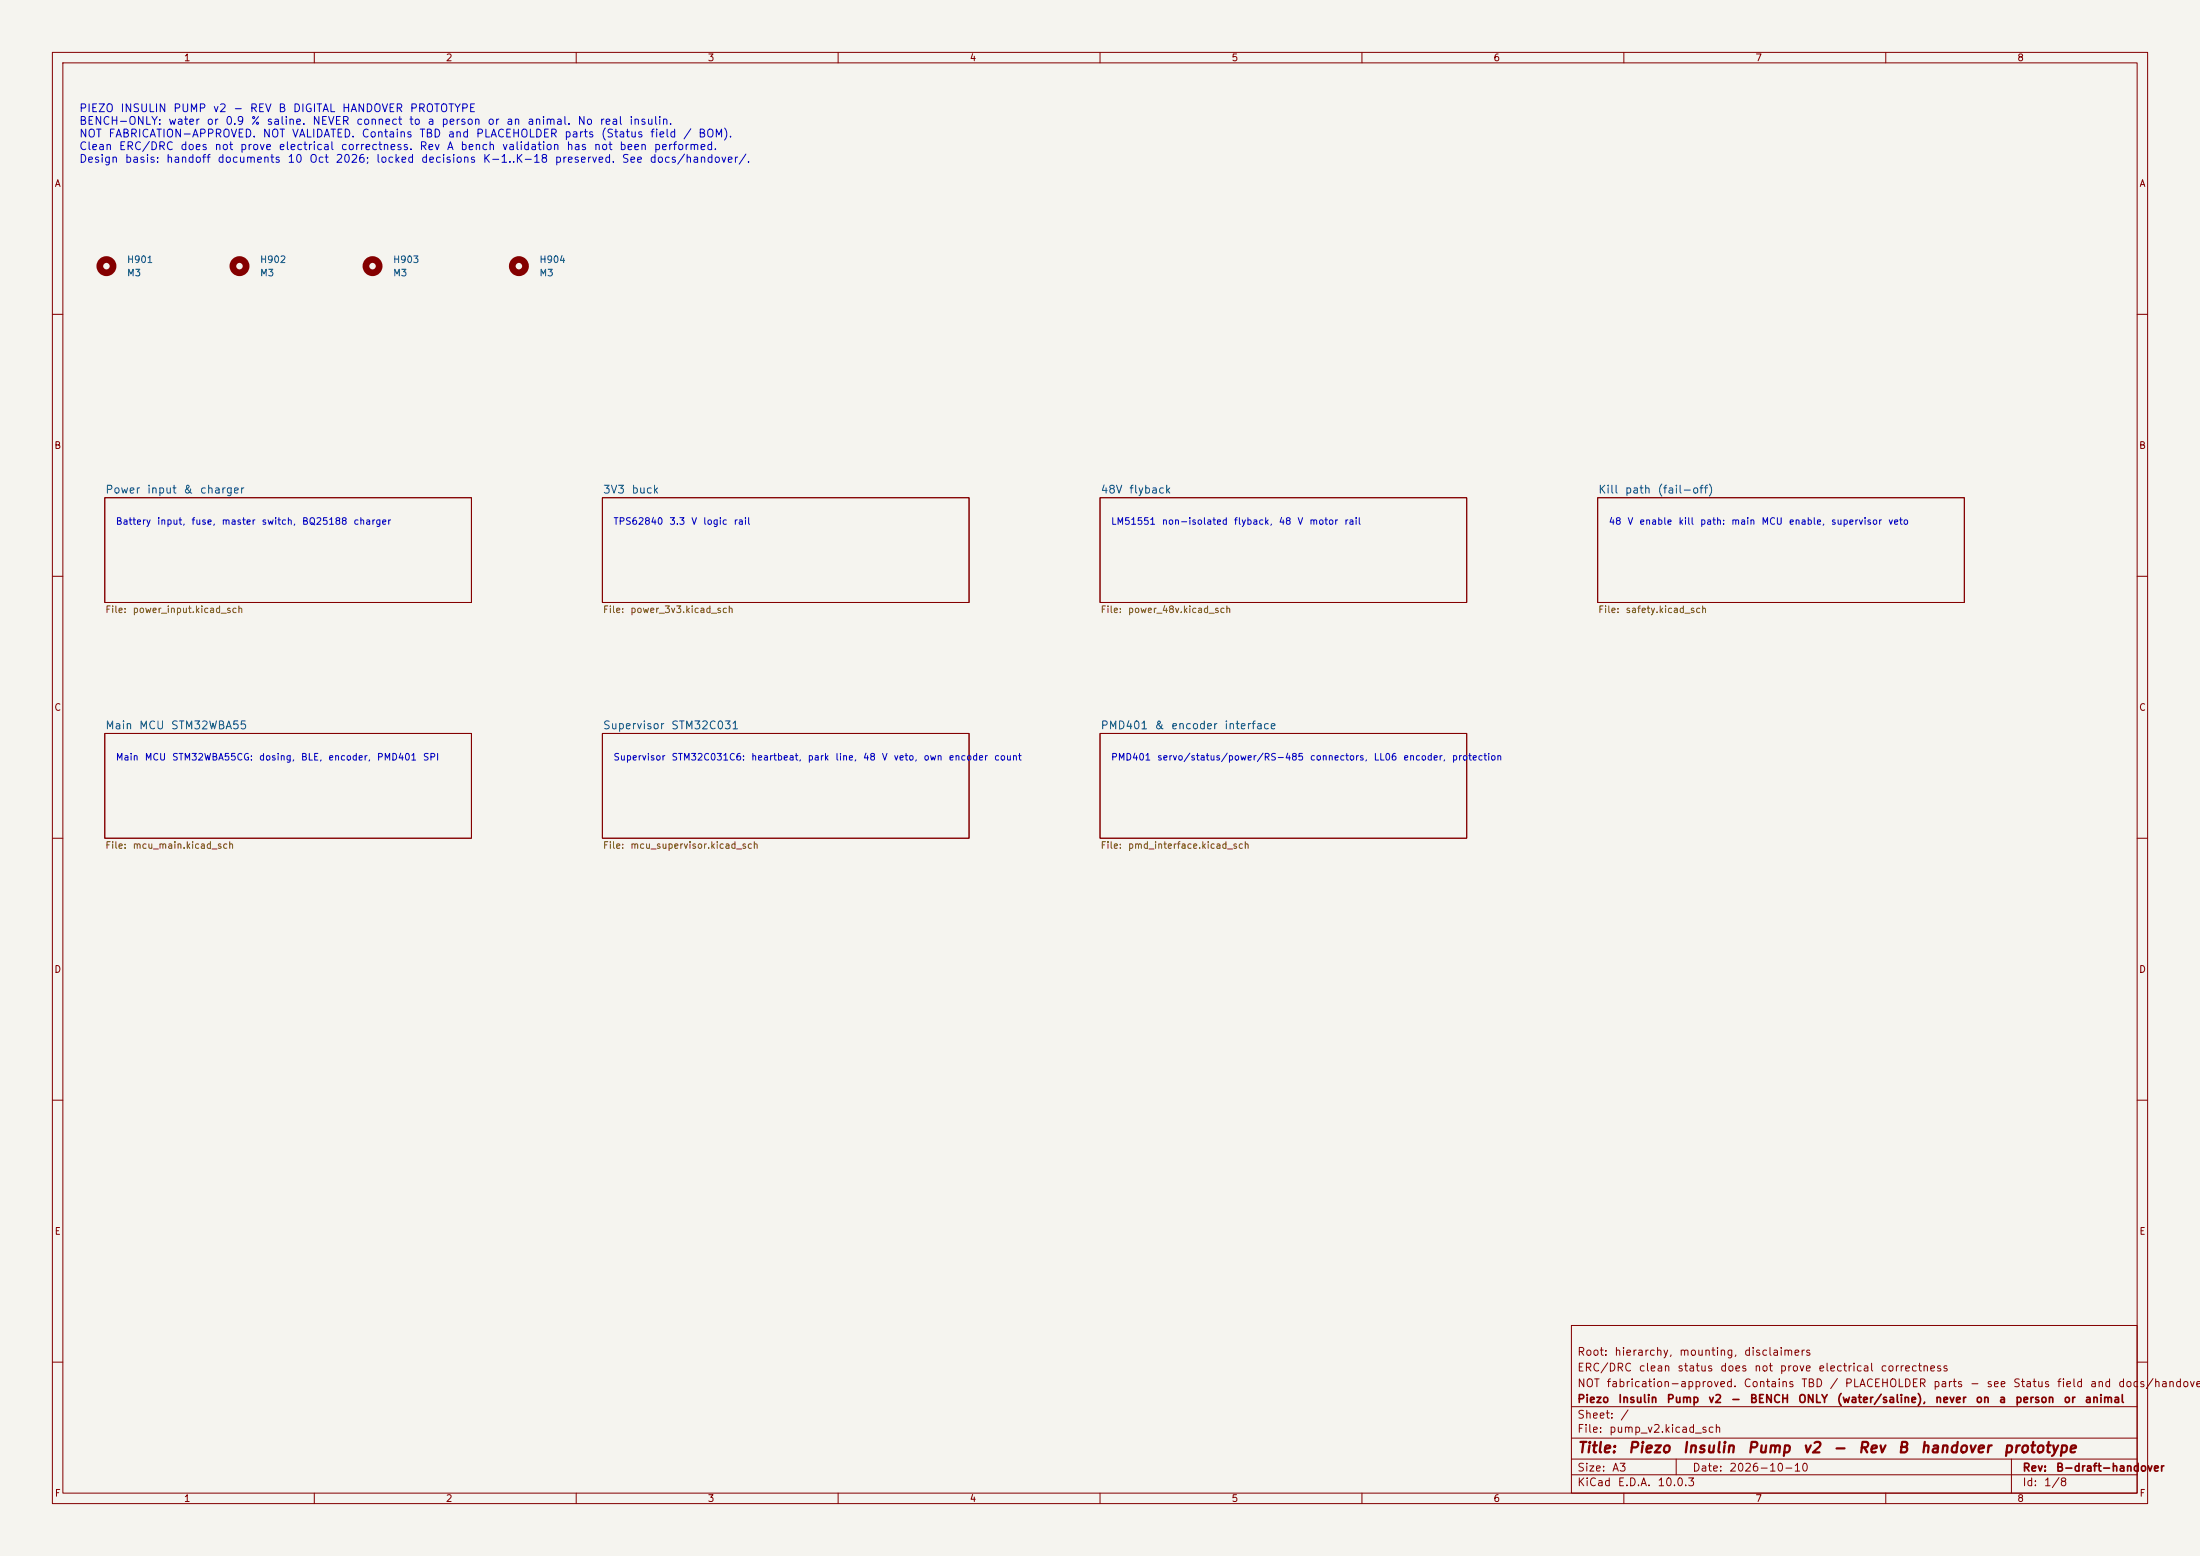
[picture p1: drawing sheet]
<svg xmlns="http://www.w3.org/2000/svg" width="420mm" height="297mm" viewBox="0 0 420 297" stroke-linecap="round" stroke-linejoin="round" font-family="sans-serif">
<path d="M0 0h420v297h-420z" fill="#f5f4ef" stroke="#f5f4ef" stroke-width=".19"/>
<g fill="none" stroke="#840000" stroke-width=".19">
<path d="M10 10h400v277h-400zM12 12h396v273h-396zM60 10v2M110 10v2M160 10v2M210 10v2M260 10v2M310 10v2M360 10v2M10 60h2M408 60h2M20 95h70v20h-70z"/>
<path d="M115 95h70v20h-70zM210 95h70v20h-70zM305 95h70v20h-70zM10 110h2M408 110h2M20 140h70v20h-70zM115 140h70v20h-70zM210 140h70v20h-70zM10 160h2M408 160h2M10 210h2M408 210h2"/>
<path d="M300 253h108v32h-108zM10 260h2M300 278.5h108M300 274.5h108M300 268.5h108M320 278.5v3M384 278.5v6.5M408 260h2M60 285v2M110 285v2M160 285v2M210 285v2"/>
<path d="M260 285v2M300 281.5h108M310 285v2M360 285v2"/>
</g>
<g fill="none" stroke="#840000" stroke-width="1.3">
<circle cx="20.3" cy="50.8" r="1.27"/>
<circle cx="45.7" cy="50.8" r="1.27"/>
<circle cx="71.1" cy="50.8" r="1.27"/>
<circle cx="99.1" cy="50.8" r="1.27"/>
</g>
<g font-size="2" fill="#840000">
<text x="301" y="277.8">Title:</text>
<text x="310.7" y="277.8">Piezo</text>
<text x="321.1" y="277.8">Insulin</text>
<text x="333.4" y="277.8">Pump</text>
<text x="344" y="277.8">v2</text>
<text x="349.8" y="277.8">-</text>
<text x="354.6" y="277.8">Rev</text>
<text x="362.1" y="277.8">B</text>
<text x="366.4" y="277.8">handover</text>
<text x="382.3" y="277.8">prototype</text>
</g>
<g font-size="1.5" fill="#0000c2">
<text x="15" y="21.8">PIEZO</text>
<text x="22.9" y="21.8">INSULIN</text>
<text x="33" y="21.8">PUMP</text>
<text x="40.5" y="21.8">v2</text>
<text x="44.4" y="21.8">-</text>
<text x="47.6" y="21.8">REV</text>
<text x="53" y="21.8">B</text>
<text x="55.8" y="21.8">DIGITAL</text>
<text x="65.2" y="21.8">HANDOVER</text>
<text x="78.1" y="21.8">PROTOTYPE</text>
<text x="15" y="24.2">BENCH-ONLY:</text>
<text x="15" y="26.6">NOT</text>
<text x="15" y="29">Clean</text>
<text x="20.6" y="26.6">FABRICATION-APPROVED.</text>
<text x="22.6" y="29">ERC/DRC</text>
<text x="32" y="24.2">water</text>
<text x="34.3" y="29">does</text>
<text x="39.3" y="24.2">or</text>
<text x="40.8" y="29">not</text>
<text x="42.9" y="24.2">0.9</text>
<text x="45.7" y="29">prove</text>
<text x="47.8" y="24.2">%</text>
<text x="50" y="26.6">NOT</text>
<text x="50.8" y="24.2">saline.</text>
<text x="53.1" y="29">electrical</text>
<text x="55.6" y="26.6">VALIDATED.</text>
<text x="59.5" y="24.2">NEVER</text>
<text x="64.9" y="29">correctness.</text>
<text x="67.9" y="24.2">connect</text>
<text x="68.9" y="26.6">Contains</text>
<text x="78" y="24.2">to</text>
<text x="79.9" y="26.6">TBD</text>
<text x="80" y="29">Rev</text>
<text x="81.5" y="24.2">a</text>
<text x="84.1" y="24.2">person</text>
<text x="85.2" y="29">A</text>
<text x="85.4" y="26.6">and</text>
<text x="87.8" y="29">bench</text>
<text x="90.7" y="26.6">PLACEHOLDER</text>
<text x="92.9" y="24.2">or</text>
<text x="95.7" y="29">validation</text>
<text x="96.5" y="24.2">an</text>
<text x="100.5" y="24.2">animal.</text>
<text x="107.6" y="26.6">parts</text>
<text x="108" y="29">has</text>
<text x="110.1" y="24.2">No</text>
<text x="113.2" y="29">not</text>
<text x="114.4" y="24.2">real</text>
<text x="114.6" y="26.6">(Status</text>
<text x="118.1" y="29">been</text>
<text x="120" y="24.2">insulin.</text>
<text x="124" y="26.6">field</text>
<text x="124.7" y="29">performed.</text>
<text x="130.3" y="26.6">/</text>
<text x="133.2" y="26.6">BOM).</text>
<text x="15" y="31.4">Design</text>
<text x="23.7" y="31.4">basis:</text>
<text x="31.6" y="31.4">handoff</text>
<text x="41.4" y="31.4">documents</text>
<text x="54.8" y="31.4">10</text>
<text x="58.9" y="31.4">Oct</text>
<text x="63.9" y="31.4">2026;</text>
<text x="71.7" y="31.4">locked</text>
<text x="80.3" y="31.4">decisions</text>
<text x="92.1" y="31.4">K-1..K-18</text>
<text x="105.8" y="31.4">preserved.</text>
<text x="118.6" y="31.4">See</text>
<text x="123.9" y="31.4">docs/handover/.</text>
</g>
<g font-size="1.5" fill="#006464">
<text x="20" y="94.6">Power</text>
<text x="27.9" y="94.6">input</text>
<text x="34.9" y="94.6">&amp;</text>
<text x="38" y="94.6">charger</text>
<text x="115" y="94.6">3V3</text>
<text x="120.4" y="94.6">buck</text>
<text x="210" y="94.6">48V</text>
<text x="215.4" y="94.6">flyback</text>
<text x="305" y="94.6">Kill</text>
<text x="310.1" y="94.6">path</text>
<text x="316.3" y="94.6">(fail-off)</text>
<text x="20" y="139.6">Main</text>
<text x="26.4" y="139.6">MCU</text>
<text x="32.5" y="139.6">STM32WBA55</text>
<text x="115" y="139.6">Supervisor</text>
<text x="128" y="139.6">STM32C031</text>
<text x="210" y="139.6">PMD401</text>
<text x="220.3" y="139.6">&amp;</text>
<text x="223.5" y="139.6">encoder</text>
<text x="233.6" y="139.6">interface</text>
</g>
<g font-size="1.5" fill="#840000">
<text x="301" y="262.1">ERC/DRC</text>
<text x="301" y="259.1">Root:</text>
<text x="308.1" y="259.1">hierarchy,</text>
<text x="312.7" y="262.1">clean</text>
<text x="320.1" y="262.1">status</text>
<text x="320.4" y="259.1">mounting,</text>
<text x="328.2" y="262.1">does</text>
<text x="332.8" y="259.1">disclaimers</text>
<text x="334.8" y="262.1">not</text>
<text x="339.6" y="262.1">prove</text>
<text x="347" y="262.1">electrical</text>
<text x="358.9" y="262.1">correctness</text>
<text x="301" y="268.1">Piezo</text>
<text x="301" y="265.1">NOT</text>
<text x="306.6" y="265.1">fabrication-approved.</text>
<text x="308.8" y="268.1">Insulin</text>
<text x="318" y="268.1">Pump</text>
<text x="326" y="268.1">v2</text>
<text x="330.3" y="268.1">-</text>
<text x="332.7" y="265.1">Contains</text>
<text x="333.9" y="268.1">BENCH</text>
<text x="343.2" y="268.1">ONLY</text>
<text x="343.7" y="265.1">TBD</text>
<text x="349.2" y="265.1">/</text>
<text x="350.5" y="268.1">(water/saline),</text>
<text x="352.1" y="265.1">PLACEHOLDER</text>
<text x="368.9" y="265.1">parts</text>
<text x="369.3" y="268.1">never</text>
<text x="375.9" y="265.1">-</text>
<text x="377" y="268.1">on</text>
<text x="379.1" y="265.1">see</text>
<text x="381.5" y="268.1">a</text>
<text x="384.2" y="265.1">Status</text>
<text x="384.6" y="268.1">person</text>
<text x="392.6" y="265.1">field</text>
<text x="393.8" y="268.1">or</text>
<text x="397.9" y="268.1">animal</text>
<text x="398.9" y="265.1">and</text>
<text x="404.2" y="265.1">docs/handover</text>
<text x="301" y="273.8">File:</text>
<text x="301" y="271.1">Sheet:</text>
<text x="307.1" y="273.8">pump_v2.kicad_sch</text>
<text x="309.2" y="271.1">/</text>
<text x="301" y="281.2">Size:</text>
<text x="307.6" y="281.2">A3</text>
<text x="323" y="281.2">Date:</text>
<text x="330" y="281.2">2026-10-10</text>
<text x="386" y="281.2">Rev:</text>
<text x="392.4" y="281.2">B-draft-handover</text>
<text x="301" y="284">KiCad</text>
<text x="308.7" y="284">E.D.A.</text>
<text x="316.3" y="284">10.0.3</text>
<text x="386" y="284">Id:</text>
<text x="390.1" y="284">1/8</text>
</g>
<g font-size="1.3" fill="#840000">
<text x="35" y="12">1</text>
<text x="85" y="12">2</text>
<text x="135" y="12">3</text>
<text x="185" y="12">4</text>
<text x="235" y="12">5</text>
<text x="285" y="12">6</text>
<text x="335" y="12">7</text>
<text x="385" y="12">8</text>
<text x="10.3" y="36">A</text>
<text x="408.3" y="36">A</text>
<text x="10.3" y="86">B</text>
<text x="408.2" y="86">B</text>
<text x="10.3" y="136">C</text>
<text x="408.2" y="136">C</text>
<text x="10.3" y="186">D</text>
<text x="408.2" y="186">D</text>
<text x="10.3" y="236">E</text>
<text x="408.3" y="236">E</text>
<text x="10.3" y="286">F</text>
<text x="35" y="287">1</text>
<text x="85" y="287">2</text>
<text x="135" y="287">3</text>
<text x="185" y="287">4</text>
<text x="235" y="287">5</text>
<text x="285" y="287">6</text>
<text x="335" y="287">7</text>
<text x="385" y="287">8</text>
<text x="408.3" y="286">F</text>
</g>
<g font-size="1.3" fill="#006464">
<text x="24.1" y="53">M3</text>
<text x="24.1" y="50.5">H901</text>
<text x="49.5" y="53">M3</text>
<text x="49.5" y="50.5">H902</text>
<text x="74.9" y="53">M3</text>
<text x="74.9" y="50.5">H903</text>
<text x="102.9" y="53">M3</text>
<text x="102.9" y="50.5">H904</text>
</g>
<g font-size="1.3" fill="#0000c2">
<text x="22" y="100.5">Battery</text>
<text x="29.9" y="100.5">input,</text>
<text x="36.4" y="100.5">fuse,</text>
<text x="42.2" y="100.5">master</text>
<text x="49.8" y="100.5">switch,</text>
<text x="57.5" y="100.5">BQ25188</text>
<text x="67.4" y="100.5">charger</text>
<text x="117" y="100.5">TPS62840</text>
<text x="127.7" y="100.5">3.3</text>
<text x="131.9" y="100.5">V</text>
<text x="134.1" y="100.5">logic</text>
<text x="139.9" y="100.5">rail</text>
<text x="212" y="100.5">LM51551</text>
<text x="221.7" y="100.5">non-isolated</text>
<text x="235.4" y="100.5">flyback,</text>
<text x="244" y="100.5">48</text>
<text x="247.6" y="100.5">V</text>
<text x="249.8" y="100.5">motor</text>
<text x="256.5" y="100.5">rail</text>
<text x="307" y="100.5">48</text>
<text x="310.6" y="100.5">V</text>
<text x="312.8" y="100.5">enable</text>
<text x="320.3" y="100.5">kill</text>
<text x="324.4" y="100.5">path:</text>
<text x="330.4" y="100.5">main</text>
<text x="336.2" y="100.5">MCU</text>
<text x="341.4" y="100.5">enable,</text>
<text x="349.4" y="100.5">supervisor</text>
<text x="360.4" y="100.5">veto</text>
<text x="22" y="145.5">Main</text>
<text x="27.5" y="145.5">MCU</text>
<text x="32.7" y="145.5">STM32WBA55CG:</text>
<text x="49.3" y="145.5">dosing,</text>
<text x="57.3" y="145.5">BLE,</text>
<text x="62.6" y="145.5">encoder,</text>
<text x="71.8" y="145.5">PMD401</text>
<text x="80.6" y="145.5">SPI</text>
<text x="117" y="145.5">Supervisor</text>
<text x="128.1" y="145.5">STM32C031C6:</text>
<text x="143.3" y="145.5">heartbeat,</text>
<text x="154.1" y="145.5">park</text>
<text x="159.4" y="145.5">line,</text>
<text x="164.6" y="145.5">48</text>
<text x="168.2" y="145.5">V</text>
<text x="170.5" y="145.5">veto,</text>
<text x="176.2" y="145.5">own</text>
<text x="181" y="145.5">encoder</text>
<text x="189.7" y="145.5">count</text>
<text x="212" y="145.5">PMD401</text>
<text x="220.8" y="145.5">servo/status/power/RS-485</text>
<text x="250" y="145.5">connectors,</text>
<text x="262.1" y="145.5">LL06</text>
<text x="267.8" y="145.5">encoder,</text>
<text x="277.1" y="145.5">protection</text>
</g>
<g font-size="1.3" fill="#725600">
<text x="20" y="117.3">File:</text>
<text x="25.2" y="117.3">power_input.kicad_sch</text>
<text x="115" y="117.3">File:</text>
<text x="120.2" y="117.3">power_3v3.kicad_sch</text>
<text x="210" y="117.3">File:</text>
<text x="215.2" y="117.3">power_48v.kicad_sch</text>
<text x="305" y="117.3">File:</text>
<text x="310.2" y="117.3">safety.kicad_sch</text>
<text x="20" y="162.3">File:</text>
<text x="25.2" y="162.3">mcu_main.kicad_sch</text>
<text x="115" y="162.3">File:</text>
<text x="120.2" y="162.3">mcu_supervisor.kicad_sch</text>
<text x="210" y="162.3">File:</text>
<text x="215.2" y="162.3">pmd_interface.kicad_sch</text>
</g>
</svg>
